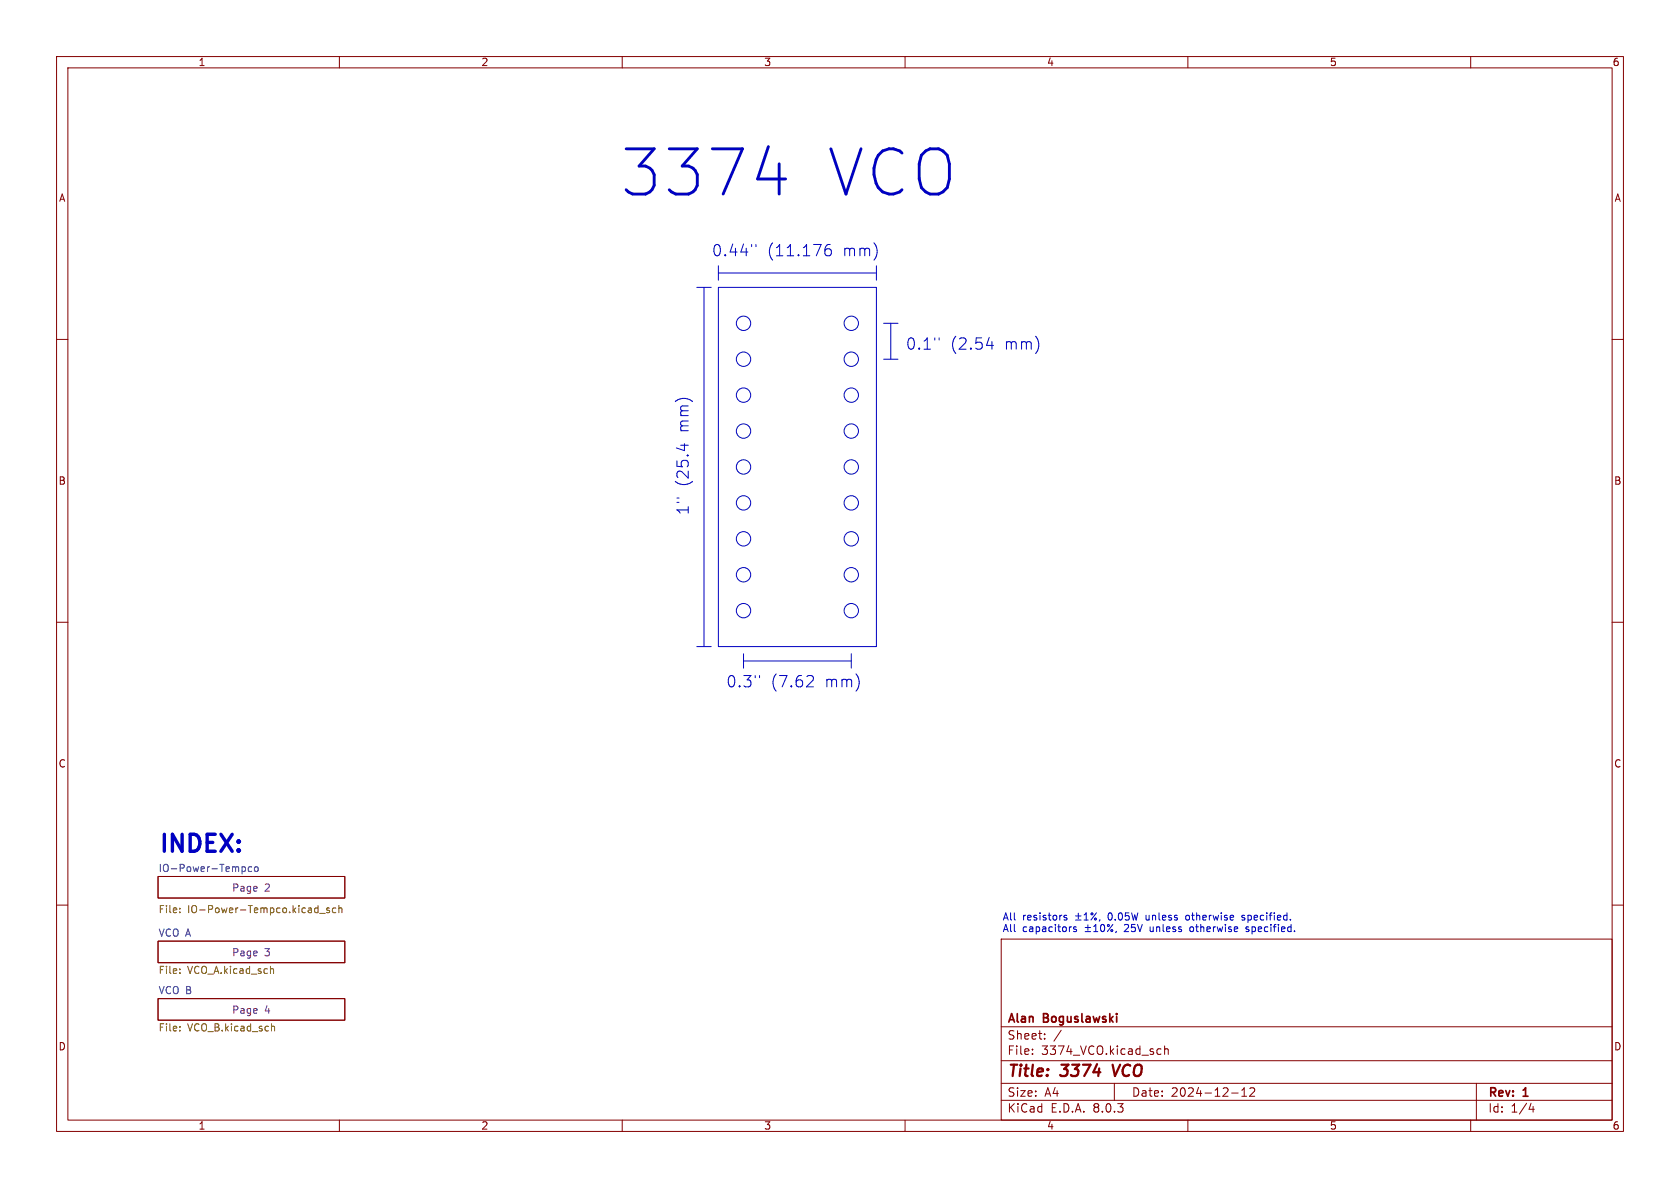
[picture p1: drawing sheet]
<svg xmlns="http://www.w3.org/2000/svg" width="297mm" height="210mm" viewBox="0 0 297 210" stroke-linecap="round" stroke-linejoin="round" font-family="sans-serif">
<g fill="none" stroke="#840000" stroke-width=".18">
<path d="M10 10h277v190h-277zM12 12h273v186h-273zM60 10v2M110 10v2M160 10v2M210 10v2M260 10v2M10 60h2M285 60h2M10 110h2M285 110h2M10 160h2"/>
<path d="M27.9 154.9h33.1v3.9h-33.1zM285 160h2M27.9 176.5h33.1v3.8h-33.1zM27.9 166.4h33.1v3.8h-33.1zM177 166h108v32h-108zM60 198v2M110 198v2M160 198v2M177 194.5h108M177 191.5h108M177 187.5h108M177 181.5h108"/>
<path d="M182.5 186.3v.1M182.5 185.5v.1M184.7 183.6v.1M184.7 182.8v.1M187.6 182.1l-1.3 2M197 191.5v3M204.8 185.4l.4 .1M205.2 186.3l-.4 .1M205.9 185.5l.2-.1 .4 .1v.9M205.9 184.9v1.5M210 198v2M217.7 193.2h1.2"/>
<path d="M219.5 193.8h.9M219.5 192.7l.5-.4v1.5M221 192.4l.5-.1 .2 .1 .1 .3-.9 1.1h.9M260 198v2M261 191.5v6.5M270.7 195l-.4 1.1h.9M271 195.6v1"/>
</g>
<path d="M196.7 188.2l.4 2" fill="none" stroke="#840000" stroke-width=".4"/>
<g fill="none" stroke="#725600" stroke-width=".18">
<path d="M31.8 160.6v.1M31.8 161.2v.1M31.8 171.3v.1M31.8 172v.1M48 171.2l.4 .2v.7M56.5 161.5h1M58.2 160.6l-.3-.1-.2 .2 .1 .2 .4 .1v.3h-.5M59.4 160.6l-.4-.1-.2 .2 .1 .6h.5M59.9 160.6l.2-.1 .3 .1 .1 .7M59.9 160.1v1.2M31.8 182.1v.1M31.8 181.5v.1"/>
<path d="M48 181.5l.2-.1 .3 .1v.7"/>
</g>
<path d="M42.9 153.2l.4 .1 .1 .2-.1 .4-.4 .2M44.5 153.3l-.4-.1-.2 .3 .1 .5h.5M45.1 153.3l.3-.1 .2 .3v.3l-.2 .3-.3-.1-.1-.2z" fill="none" stroke="#006464" stroke-width=".18"/>
<g fill="none" stroke="#0000c2" stroke-width=".18">
<path d="M123.2 50.8h2.5M124.5 50.8v63.5M127 50.8h27.9v63.5h-27.9zM127 48.3h27.9M127 47v2.5M133.6 43.2v.4M146.8 43.2a.79 .79 0 0 0-1 .9v.7l.2 .3 .6 .1 .3-.2 .1-.6-.2-.3-.6-.1-.4 .4M154.9 47v2.5M156.2 57.2h2.5M157.5 57.2v6.3M166 59.7v.4M120.3 78.7h1.4"/>
<path d="M121 78.4v1.3M156.2 63.5h2.5M174.4 61.1h1.2M175.4 60.4v1.3M123.2 114.3h2.5M131.4 115.6v2.5M131.4 116.8h19.1M134.3 119.4v.4M142.9 119.4h.5a.54 .54 0 0 1 .3 .9l-1.1 1.1h1.2M150.5 115.6v2.5M188.6 161.9l-.3-.1-.2 .2 .1 .2 .4 .1v.3h-.5M189.3 163.8h.1"/>
<path d="M190.1 162.6h1M190.1 161.9h1M190.3 163.9l-.3-.1-.2 .2v.2l.5 .1v.3h-.5M190.6 161.4v1M191.7 162.6h.7M191.7 161.7l.3-.3v1.2M191.8 164.7h1M191.8 164h1M192.3 163.5v.9M193.4 164.7h.7M193.4 163.8l.3-.4v1.3M193.8 161.4l-.9 1.2"/>
<path d="M194.4 162.6l-.1 .2M194.7 163.5l.2-.1a.68 .68 0 0 1 .4 .7 .68 .68 0 0 1-.4 .6 .84 .84 0 0 1-.2-1.2zM196.7 163.4l-.9 1.3M197.3 164.6l-.1 .3M209.7 161.9l-.1 .1 .1 .6M210.5 163.9l-.2 .2 .2 .5M219.5 162.6h.4M219.9 161.8l-.4 .2 .1 .2h.3M220.3 164.6l.3 .1M220.6 163.8l-.3 .2v.2l.3 .1"/>
<circle cx="131.4" cy="57.1" r="1.27"/>
<circle cx="150.5" cy="57.1" r="1.27"/>
<circle cx="131.4" cy="69.8" r="1.27"/>
<circle cx="131.4" cy="63.5" r="1.27"/>
<circle cx="131.4" cy="76.2" r="1.27"/>
<circle cx="150.5" cy="76.2" r="1.27"/>
<circle cx="150.5" cy="63.5" r="1.27"/>
<circle cx="150.5" cy="69.8" r="1.27"/>
<circle cx="131.4" cy="82.5" r="1.27"/>
<circle cx="131.4" cy="88.9" r="1.27"/>
<circle cx="131.4" cy="95.2" r="1.27"/>
<circle cx="150.5" cy="88.9" r="1.27"/>
<circle cx="150.5" cy="95.2" r="1.27"/>
<circle cx="150.5" cy="82.5" r="1.27"/>
<circle cx="131.4" cy="101.6" r="1.27"/>
<circle cx="131.4" cy="107.9" r="1.27"/>
<circle cx="150.5" cy="101.6" r="1.27"/>
<circle cx="150.5" cy="107.9" r="1.27"/>
<circle cx="193.1" cy="161.5" r=".18"/>
<circle cx="193.7" cy="162.5" r=".18"/>
<circle cx="196" cy="163.6" r=".18"/>
<circle cx="196.6" cy="164.5" r=".18"/>
</g>
<path d="M133.9 31.6h5M137.7 29v5.3" fill="none" stroke="#0000c2" stroke-width=".51"/>
<g font-size="11.1" fill="#0000c2">
<text x="109.2" y="35.3">3374</text>
<text x="145.7" y="35.3">VCO</text>
</g>
<text font-size="4.2" fill="#0000c2" x="27.9" y="150.9">INDEX:</text>
<g font-size="2.8" fill="#0000c2">
<text x="125.7" y="45.5">0.44&quot;</text>
<text x="135.5" y="45.5">(11.176</text>
<text x="148.9" y="45.5">mm)</text>
<text x="160" y="62">0.1&quot;</text>
<text x="167.9" y="62">(2.54</text>
<text x="177.5" y="62">mm)</text>
<text x="121.9" y="76.6" transform="rotate(-90 121.9 76.6)">mm)</text>
<text x="121.9" y="86.2" transform="rotate(-90 121.9 86.2)">(25.4</text>
<text x="121.9" y="91.2" transform="rotate(-90 121.9 91.2)">1&quot;</text>
<text x="128.3" y="121.7">0.3&quot;</text>
<text x="136.1" y="121.7">(7.62</text>
<text x="145.7" y="121.7">mm)</text>
</g>
<g font-size="2.8" fill="#840000">
<text x="178" y="190.9">Title:</text>
<text x="187.7" y="190.9">3374</text>
<text x="197.6" y="190.9">VCO</text>
</g>
<g font-size="2.1" fill="#840000">
<text x="178" y="184">Sheet:</text>
<text x="178" y="181.2">Alan</text>
<text x="184.5" y="181.2">Boguslawski</text>
<text x="178" y="186.7">File:</text>
<text x="184.1" y="186.7">3374_VCO.kicad_sch</text>
<text x="178" y="196.9">KiCad</text>
<text x="178" y="194.1">Size:</text>
<text x="184.7" y="194.1">A4</text>
<text x="185.7" y="196.9">E.D.A.</text>
<text x="193.3" y="196.9">8.0.3</text>
<text x="200" y="194.1">Date:</text>
<text x="207" y="194.1">2024-12-12</text>
<text x="263" y="194.3">Rev:</text>
<text x="263" y="196.9">Id:</text>
<text x="267.1" y="196.9">1/4</text>
<text x="269.4" y="194.3">1</text>
</g>
<g font-size="1.8" fill="#840000">
<text x="35" y="11.9">1</text>
<text x="85" y="11.9">2</text>
<text x="135" y="11.9">3</text>
<text x="185" y="11.9">4</text>
<text x="235" y="11.9">5</text>
<text x="285" y="11.9">6</text>
<text x="10.3" y="35.9">A</text>
<text x="285.3" y="35.9">A</text>
<text x="10.3" y="85.9">B</text>
<text x="285.3" y="85.9">B</text>
<text x="10.3" y="135.9">C</text>
<text x="285.3" y="135.9">C</text>
<text x="10.3" y="185.9">D</text>
<text x="285.3" y="185.9">D</text>
<text x="35" y="199.9">1</text>
<text x="85" y="199.9">2</text>
<text x="135" y="199.9">3</text>
<text x="185" y="199.9">4</text>
<text x="235" y="199.9">5</text>
<text x="285" y="199.9">6</text>
</g>
<g font-size="1.8" fill="#006464">
<text x="27.9" y="154.2">IO-Power-Tempco</text>
<text x="27.9" y="165.7">VCO A</text>
<text x="27.9" y="175.8">VCO B</text>
</g>
<g font-size="1.8" fill="#725600">
<text x="27.9" y="161.7">File:</text>
<text x="33.2" y="161.7">IO-Power-Tempco.kicad_sch</text>
<text x="27.9" y="172.5">File:</text>
<text x="33.2" y="172.5">VCO_A.kicad_sch</text>
<text x="27.9" y="182.7">File:</text>
<text x="33.2" y="182.7">VCO_B.kicad_sch</text>
</g>
<g font-size="1.8" fill="#840084">
<text x="40.9" y="157.9">Page</text>
<text x="46.8" y="157.9">2</text>
<text x="40.9" y="169.4">Page</text>
<text x="46.8" y="169.4">3</text>
<text x="40.9" y="179.5">Page</text>
<text x="46.8" y="179.5">4</text>
</g>
<g font-size="1.8" fill="#0000c2">
<text x="177.2" y="162.8">All</text>
<text x="177.2" y="164.9">All</text>
<text x="180.8" y="162.8">resistors</text>
<text x="180.8" y="164.9">capacitors</text>
<text x="196.2" y="162.8">0.05W</text>
<text x="199.1" y="164.9">25V</text>
<text x="203" y="162.8">unless</text>
<text x="203.7" y="164.9">unless</text>
<text x="210.3" y="162.8">otherwise</text>
<text x="211" y="164.9">otherwise</text>
<text x="220.4" y="162.8">specified.</text>
<text x="221.1" y="164.9">specified.</text>
</g>
</svg>
